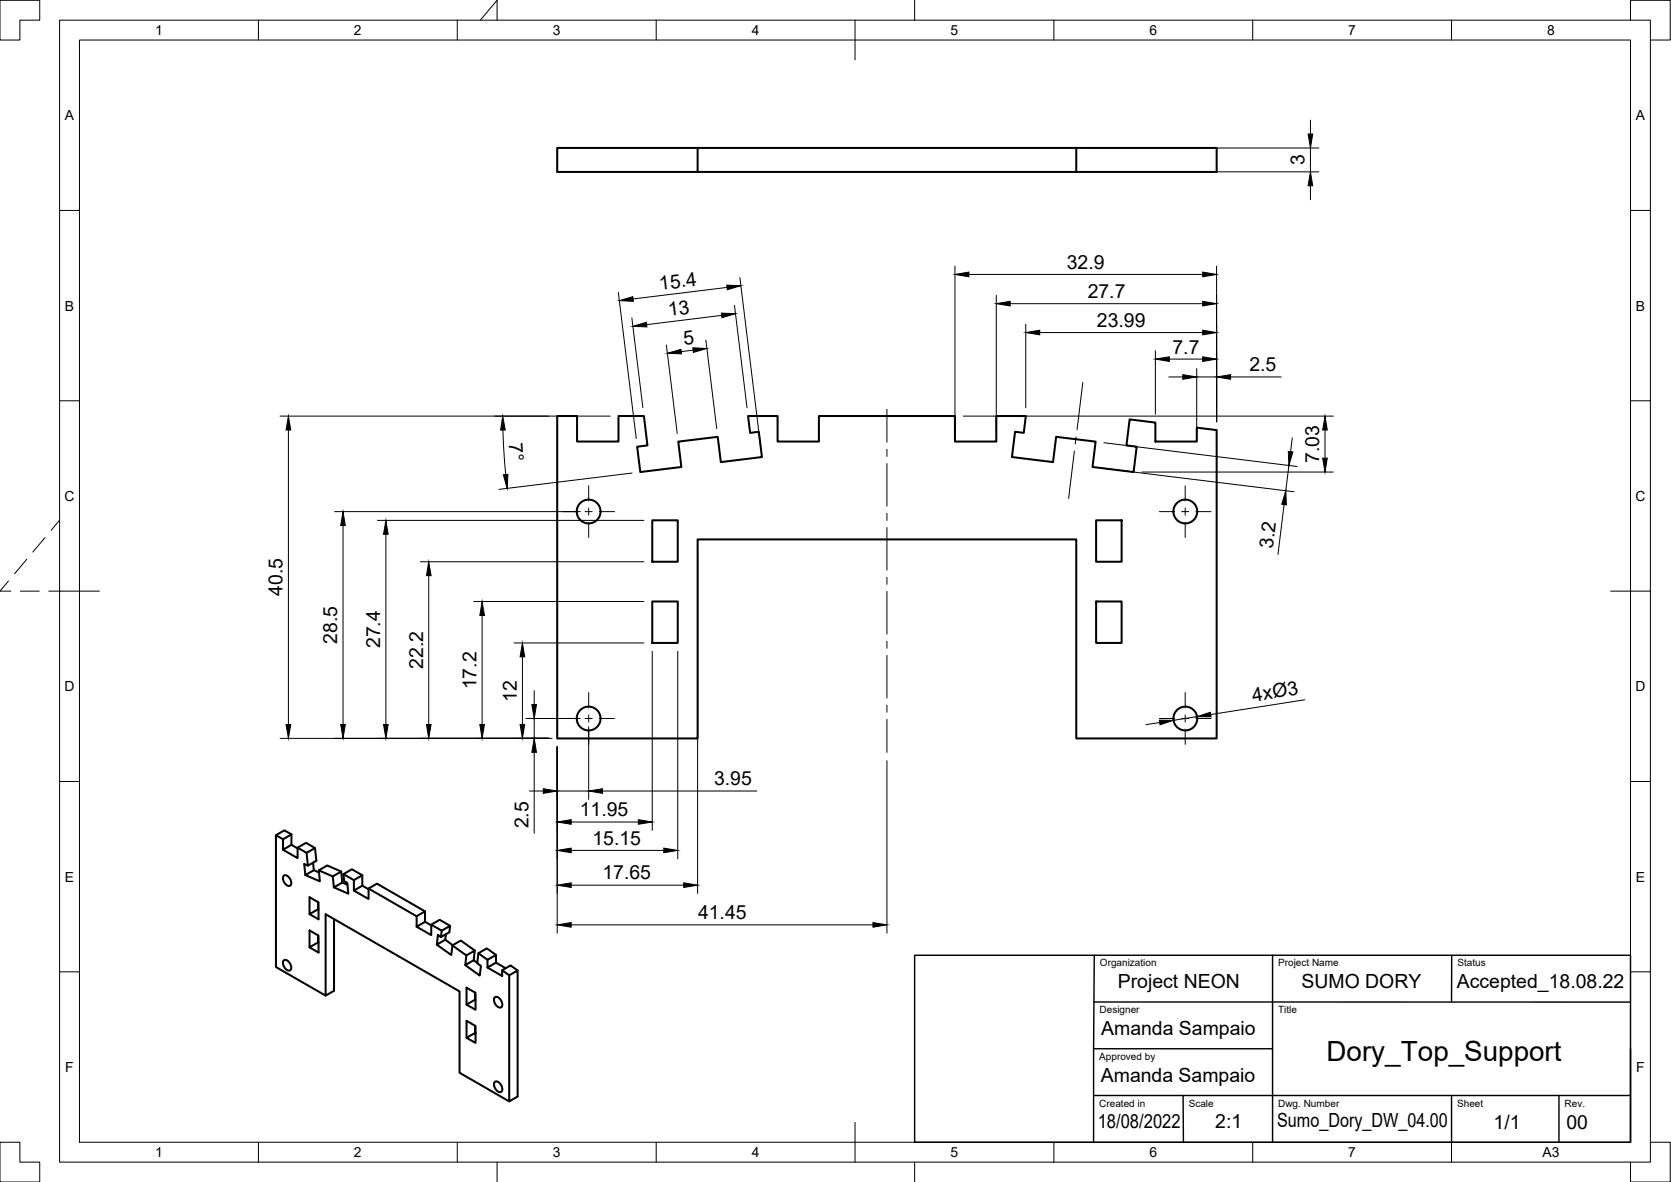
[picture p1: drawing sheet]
<svg xmlns="http://www.w3.org/2000/svg" width="420mm" height="297mm" viewBox="0 0 420 297" stroke-linecap="round" stroke-linejoin="round" font-family="sans-serif">
<!-- layer: Visible -->
<g fill="none" stroke="#000" stroke-width=".51">
<path d="M175.4 37.2h-35.3v6h35.3v-6h95.2M270.6 37.2h35.3v6h-35.3zM175.4 43.2h95.2M140.1 104.5h5v6.5h10.4v-6.5h6.4l.9 7.4-2.6 .4 .8 6.3 10.3-1.2-.8-6.4 10-1.2 .8 6.3 10.3-1.2-.8-6.4-2.2 .3-.5-4.3h7.4v6.5h10.4v-6.5h34.2v6.5h10.4v-6.5h7.4l-.5 4.3-2.2-.3-.8 6.4 10.4 1.2 .8-6.3 9.9 1.2-.8 6.4 10.3 1.2 .8-6.3-2.6-.4 .8-6.5 6.5 .8v4.8h10.4v-3.5l5 .6v77.5h-35.3v-50h-95.2v50h-35.3zM164 130.8h6.4v10.4h-6.4zM275.6 130.8h6.4v10.4h-6.4zM164 151.2h6.4v10.4h-6.4zM275.6 151.2h6.4v10.4h-6.4zM69.4 209.9l1.8 1 2.1-1.2v2.6M71.2 210.9v2.6l2.1-1.2 1.5 .9M73.3 209.7l-1.8-1-2.1 1.2v33.1l12.5 7.2M74.8 213l2.3 1.3 2.1-1.2 .3 3.2-2.1 1.2-.3-3.2"/>
<path d="M77.4 217.5l-.9-.4 .3 2.8 2.1-1.2 1.3 .6M78.7 216.8l.2 1.9M79.2 213.1l-2.2-1.3-2.2 1.2v2.7l-3.6-2.2M80.2 218.7l3.5 1.5 2.1-1.2 .3 2.8M85.8 219l-3.5-1.5-2.1 1.2 .2 2.8-3.6-1.6M86.4 219.7l2.6 1.5 2.1-1.3v2.7M91.1 219.9l-2.6-1.5-2.1 1.3 .2 1.8 .7 .3 .3 2.8-3.7-1.6M71.3 220.1a1.28 1.28 0 0 1 1.7 1 .9 .9 0 0 1 .3 .9 .9 .9 0 0 1-.8 .6 1.95 1.95 0 0 1-1.2-2.5zM80 226.7v1.8M80 235v1.8M80.1 236.9l-.1-.1-2.2 1.3v-4.3l2.3 1.3v4.3l-2.3-1.3M80.1 228.6l-.1-.1-2.2 1.2v-4.2l2.3 1.3v4.2l-2.3-1.3"/>
<path d="M83.7 220.2l.2 2.8 2.2-1.2 1.3 .5M84 231v18l-2.1 1.2v-20.4l33.6 19.3v20.5l12.5 7.2M89 221.2v2.6l2.1-1.2 1.6 .9M89 223.8l3.7 2.1v-2.6l2.1-1.2 12.1 6.9M92.7 223.3l12.1 7 2.1-1.3v2.7M104.8 230.3v2.6l2.1-1.2 1.5 .8M108.4 232.4l2.7 1.5 2.1-1.2-.2 1.6-2.1 1.2 .2-1.6M109.8 237.4l3.7 2.6 .2-2.4 2.2-1.2 3.5 2.5M110.9 235.5l-.8-.5-.3 2.4 2.2-1.2 1.8 1.3M112.1 234.8l-.1 1.4M113.2 232.7l-2.6-1.6-2.2 1.3v2.6l-3.6-2.1M113.7 237.6l3.6 2.5 2.1-1.2-.3 2.4"/>
<path d="M120.3 239.6l2.3 1.6 2.1-1.2v1.9M124.7 240l-2.3-1.7-2.1 1.3-.3 2.5 .9 .6-.3 2.5-3.6-2.7M71.3 241.4a1.28 1.28 0 0 1 1.7 .9 .9 .9 0 0 1 .3 1 .9 .9 0 0 1-.8 .6 1.95 1.95 0 0 1-1.2-2.5zM117.3 240.1l-.3 2.4 2.1-1.2 .9 .7M119.4 249.4v1.8M119.4 257.8v1.8M119.6 251.3l-.2-.1-2.1 1.3v-4.3l2.3 1.3v4.3l-2.3-1.3M119.6 259.7l-.2-.1-2.1 1.2 2.3 1.3v-4.3l-2.3-1.3v4.3M122.6 243.1l3.7 2.2v-1.5l2.1-1.2 1.8 1.3M122.6 241.2v1.9l2.1-1.2 2.4 1.4M124.4 250.6a1.28 1.28 0 0 1 1.7 1 .9 .9 0 0 1 .3 1 .9 .9 0 0 1-.8 .6 1.95 1.95 0 0 1-1.2-2.6zM126.3 243.8l1.7 1.3 2.2-1.2v31.7l-2.2 1.2v-31.7"/>
<path d="M124.4 271.9a1.28 1.28 0 0 1 1.7 1 .9 .9 0 0 1 .3 .9 .9 .9 0 0 1-.8 .7 1.95 1.95 0 0 1-1.2-2.6z"/>
<circle cx="148" cy="128.5" r="3"/>
<circle cx="298" cy="128.5" r="3"/>
<circle cx="148" cy="180.6" r="3"/>
<circle cx="298" cy="180.6" r="3"/>
</g>
<!-- layer: Border -->
<g fill="none" stroke="#000" stroke-width=".25">
<path d="M0 .1h10v5h-5v5h-5zM15 5.1h400v286.9h-400zM20 10.1h390v276.9h-390zM65 5.1v5M115 5.1v5M120.8 5.1l4.2-5v5M165 5.1v5M215 5.1v10M230 .1v5M265 5.1v5M315 5.1v5M365 5.1v5"/>
<path d="M410 5.1v-5h10v10h-5M15 52.9h5M410 52.9h5M15 100.7h5M410 100.7h5M11.3 135.1l-3 3.6M15 130.7l-2.2 2.6M2.1 146l-2.1 2.6h2.7M5.1 148.6h4.8M6.7 140.6l-3 3.6M12.3 148.6h12.7M405 148.6h10"/>
<path d="M15 196.4h5M410 196.4h5M15 244.2h5M410 244.2h5M0 287h5v5h5v5h-10zM65 287v5M115 287v5M125 292v5M165 287v5M215 282.1v9.9M230 292v5M265 287v5"/>
<path d="M315 287v5M365 287v5M415 287h5v10h-10v-5"/>
</g>
<!-- layer: TitleBlock -->
<path d="M230 240.1h180v46.9h-180zM275.1 251.8h134.9M275.1 240.1l-.1 23.5M320 240.1v23.5M365 240.1v11.7M275 263.6h45v23.4M275 263.6v23.4M275 275.3h135M297.5 275.3l.1 11.7M365 275.3v11.7M392 275.3v11.7M410 263.6v23.4" fill="none" stroke="#000" stroke-width=".36"/>
<!-- layer: Center Lines -->
<g fill="none" stroke="#000" stroke-width=".25">
<path d="M272.3 96.1l-1.5 11.9M223 102.8v8.3M223 112.9v1.8M223 116.5v10.7M270.2 113.3l-1.5 12M270.6 109.8l-.2 1.8M141.5 128.6h3.8M147.1 128.6h1.8M148 122.1v3.8M148 127.7v1.8M148 131.2v3.9M150.7 128.6h3.8"/>
<path d="M223 129v1.8M223 132.6v10.7M291.5 128.6h3.8M297.1 128.6h1.8M298 122.1v3.8M298 127.7v1.8M298 131.2v3.9M300.7 128.6h3.8M223 145.1v1.7M223 148.6v10.7M148 174.1v3.8M148 179.7v1.7"/>
<path d="M223 161.1v1.8M223 164.7v10.7M223 177.2v1.8M298 174.1v3.8M298 179.7v1.7M141.5 180.6h3.8M147.1 180.6h1.8M148 183.2v3.9M150.7 180.6h3.8M223 180.8v8.3M291.5 180.6h3.8M297.1 180.6h1.8"/>
<path d="M298 183.2v3.9M300.7 180.6h3.8"/>
</g>
<!-- layer: Dimensions -->
<g fill="none" stroke="#000" stroke-width=".25">
<path d="M272.7 37.2h58.9M329.5 30.2v3.5M329.5 37.2v6M272.7 43.2h58.9M329.5 46.7v3.5M155.5 73.5l4.5 36.7M158.9 79.9l2.7 22.6M181.5 79.3l-18.9 2.3M182.8 72.2l-23.6 2.9M184.7 76.8l3.1 25.7M186 69.7l5.3 43.1M240.1 66.9v42"/>
<path d="M243.6 69h58.8M250.5 74.2v34.7M254 76.3h48.4M305.9 66.9v39.1M167.6 86.7l2.7 22.2M174.3 88l-3 .4M177.5 85.5l2.7 22.2M257.9 81.5v21M261.4 83.6h41M290.5 88.1v16M293.9 94.7h3.5M294 90.2h8.4"/>
<path d="M300.9 92.6v16.3M300.9 94.7h5M309.4 94.7h12.8M70.4 104.6h83M72.5 108.1v74M126.4 108.1l.7 11.2M158.9 118.9l-33.5 4.1M242.2 104.6h93.1M276.8 117.6l48.6 6M277.6 111.3l48.6 5.9M287.1 118.6h48.2M324.1 117l-.8 6.3"/>
<path d="M324.9 110l-.4 3.5M333.2 108.1v7M84.2 128.6h61.7M86.3 132.1v50M94.9 130.8h67M97 134.3v47.8M175.4 137.7v86.8M322.9 126.8l-1.6 12.5M105.7 141.2h56.2M107.8 144.7v37.4M119.1 151.2h42.8M121.2 154.7v27.4"/>
<path d="M129.3 161.6h32.6M131.4 165.1v17M134.3 173.6v3.5M164 163.7v45M170.4 163.7v52.1M328.1 175.9l-23.7 3.7M70.4 185.6h68.4M132.2 180.6h13.7M133.1 198.8h3.5M134.3 180.6v5M134.3 189.1v20.3M140.1 187.7v46.8"/>
<path d="M140.1 198.8h7.9M148 182.7v18.2M151.5 198.8h38.8M223 191.2v43.3M291.6 181.6l-3.5 .5M301 180.1l-6 .9M143.6 206.6h16.9M143.6 213.7h23.3M143.6 222.4h28.3M143.6 232.4h75.9"/>
</g>
<g fill="#000" stroke="#000" stroke-width=".25">
<path d="M328.9 33.7h1.2l-.6 3.5zM329.5 43.2l.6 3.5h-1.2zM155.7 75.6l3.4-1 .2 1.1zM181.4 78.7l3.5 .1-3.4 1zM182.7 71.7l3.6 .1-3.4 1zM240.1 69l3.5-.6v1.2zM250.5 76.3l3.5-.6v1.2zM302.4 68.4l3.5 .6-3.5 .6zM302.4 75.7l3.5 .6-3.5 .6zM159.1 82l3.4-1 .2 1.2zM167.8 88.8l3.4-1 .2 1.1zM174.2 87.4l3.5 .2-3.4 1z"/>
<path d="M257.9 83.6l3.5-.6v1.1zM290.5 90.2l3.5-.5v1.1zM297.4 94.2l3.5 .5-3.5 .6zM302.4 83l3.5 .6-3.5 .5zM302.4 89.7l3.5 .5-3.5 .6zM305.9 94.7l3.5-.5v1.1zM72.5 104.6l.6 3.5h-1.2zM126.4 104.6l.6 3.5h-1.1zM126.6 119.3l1.1-.1-.2 3.5zM323.9 113.4l1.2 .2-1 3.4zM332.6 115.1h1.1l-.5 3.5zM333.2 104.6l.5 3.5h-1.1z"/>
<path d="M86.3 128.6l.5 3.5h-1.1zM97 130.8l.6 3.5h-1.2zM323.3 123.3l.1 3.6-1.1-.2zM107.8 141.2l.6 3.5h-1.2zM121.2 151.2l.6 3.5h-1.2zM131.4 161.6l.5 3.5h-1.1zM133.7 177.1h1.2l-.6 3.5zM301 180.1l3.3-1.1 .2 1.1zM71.9 182.1h1.2l-.6 3.5zM85.7 182.1h1.1l-.5 3.5zM96.4 182.1h1.2l-.6 3.5zM107.2 182.1h1.2l-.6 3.5z"/>
<path d="M120.6 182.1h1.2l-.6 3.5zM130.8 182.1h1.1l-.5 3.5zM134.3 185.6l.6 3.5h-1.2zM136.6 198.2l3.5 .6-3.5 .6zM148 198.8l3.5-.6v1.2zM291.5 181h3.5l-3.3 1.1zM140.1 206.6l3.5-.6v1.1zM140.1 213.7l3.5-.6v1.2zM160.5 206l3.5 .6-3.5 .5zM166.9 213.1l3.5 .6-3.5 .6zM140.1 222.4l3.5-.5v1.1zM140.1 232.4l3.5-.6v1.2z"/>
<path d="M171.9 221.9l3.5 .5-3.5 .6zM219.5 231.8l3.5 .6-3.5 .6z"/>
</g>
<text font-size="7" x="333.5" y="266.5">Dory_Top_Support</text>
<g font-size="4.9">
<text x="328" y="41.5" transform="rotate(-90 328 41.5)">3</text>
<text x="268.2" y="67.5">32.9</text>
<text x="165.9" y="72.8" transform="rotate(-7 165.9 72.8)">15.4</text>
<text x="273.5" y="74.9">27.7</text>
<text x="168.2" y="79.4" transform="rotate(-7 168.2 79.4)">13</text>
<text x="275.8" y="82.1">23.99</text>
<text x="172" y="86.8" transform="rotate(-7 172 86.8)">5</text>
<text x="294.8" y="88.8">7.7</text>
<text x="314.2" y="93.3">2.5</text>
<text x="128" y="111.3" transform="rotate(86 128 111.3)">7°</text>
<text x="331.7" y="116.4" transform="rotate(-90 331.7 116.4)">7.03</text>
<text x="320" y="138" transform="rotate(-83 320 138)">3.2</text>
<text x="71.1" y="149.8" transform="rotate(-90 71.1 149.8)">40.5</text>
<text x="84.8" y="161.8" transform="rotate(-90 84.8 161.8)">28.5</text>
<text x="95.6" y="162.9" transform="rotate(-90 95.6 162.9)">27.4</text>
<text x="106.4" y="168.1" transform="rotate(-90 106.4 168.1)">22.2</text>
<text x="119.8" y="173.3" transform="rotate(-90 119.8 173.3)">17.2</text>
<text x="130" y="176.4" transform="rotate(-90 130 176.4)">12</text>
<text x="315.1" y="176.3" transform="rotate(-9 315.1 176.3)">4xØ3</text>
<text x="179.6" y="197.3">3.95</text>
<text x="132.9" y="208.2" transform="rotate(-90 132.9 208.2)">2.5</text>
<text x="145.8" y="205.1">11.95</text>
<text x="149" y="212.2">15.15</text>
<text x="151.5" y="221">17.65</text>
<text x="175.5" y="231">41.45</text>
<text x="281.1" y="248.4">Project NEON</text>
<text x="327.3" y="248.2">SUMO DORY</text>
<text x="366.3" y="248.2">Accepted_18.08.22</text>
<text x="276.9" y="260.1">Amanda Sampaio</text>
<text x="276.8" y="271.9">Amanda Sampaio</text>
<text x="276" y="283.6">18/08/2022</text>
<text x="305.6" y="283.6">2:1</text>
<text x="321.1" y="283.3">Sumo_Dory_DW_04.00</text>
<text x="375.5" y="283.6">1/1</text>
<text x="393.9" y="283.6">00</text>
</g>
<g font-size="3.5">
<text x="39" y="8.8">1</text>
<text x="89" y="8.8">2</text>
<text x="139" y="8.8">3</text>
<text x="189" y="8.8">4</text>
<text x="239" y="8.8">5</text>
<text x="289" y="8.8">6</text>
<text x="339" y="8.8">7</text>
<text x="389" y="8.8">8</text>
<text x="16.3" y="30.2">A</text>
<text x="411.3" y="30.2">A</text>
<text x="16.3" y="78">B</text>
<text x="411.3" y="78">B</text>
<text x="16.2" y="125.9">C</text>
<text x="411.2" y="125.9">C</text>
<text x="16.2" y="173.7">D</text>
<text x="411.2" y="173.7">D</text>
<text x="16.3" y="221.6">E</text>
<text x="411.3" y="221.6">E</text>
<text x="16.4" y="269.4">F</text>
<text x="411.4" y="269.4">F</text>
<text x="39" y="290.8">1</text>
<text x="89" y="290.8">2</text>
<text x="139" y="290.8">3</text>
<text x="189" y="290.8">4</text>
<text x="239" y="290.8">5</text>
<text x="289" y="290.8">6</text>
<text x="339" y="290.8">7</text>
<text x="387.8" y="290.8">A3</text>
</g>
<g font-size="2.5">
<text x="276.6" y="242.9">Organization</text>
<text x="321.4" y="242.9">Project Name</text>
<text x="366.4" y="242.9">Status</text>
<text x="276.5" y="254.6">Designer</text>
<text x="321.4" y="254.6">Title</text>
<text x="276.4" y="266.3">Approved by</text>
<text x="276.4" y="278.1">Created in</text>
<text x="298.9" y="278.1">Scale</text>
<text x="321.4" y="278.1">Dwg. Number</text>
<text x="366.4" y="278.1">Sheet</text>
<text x="393.4" y="278.1">Rev.</text>
</g>
</svg>
